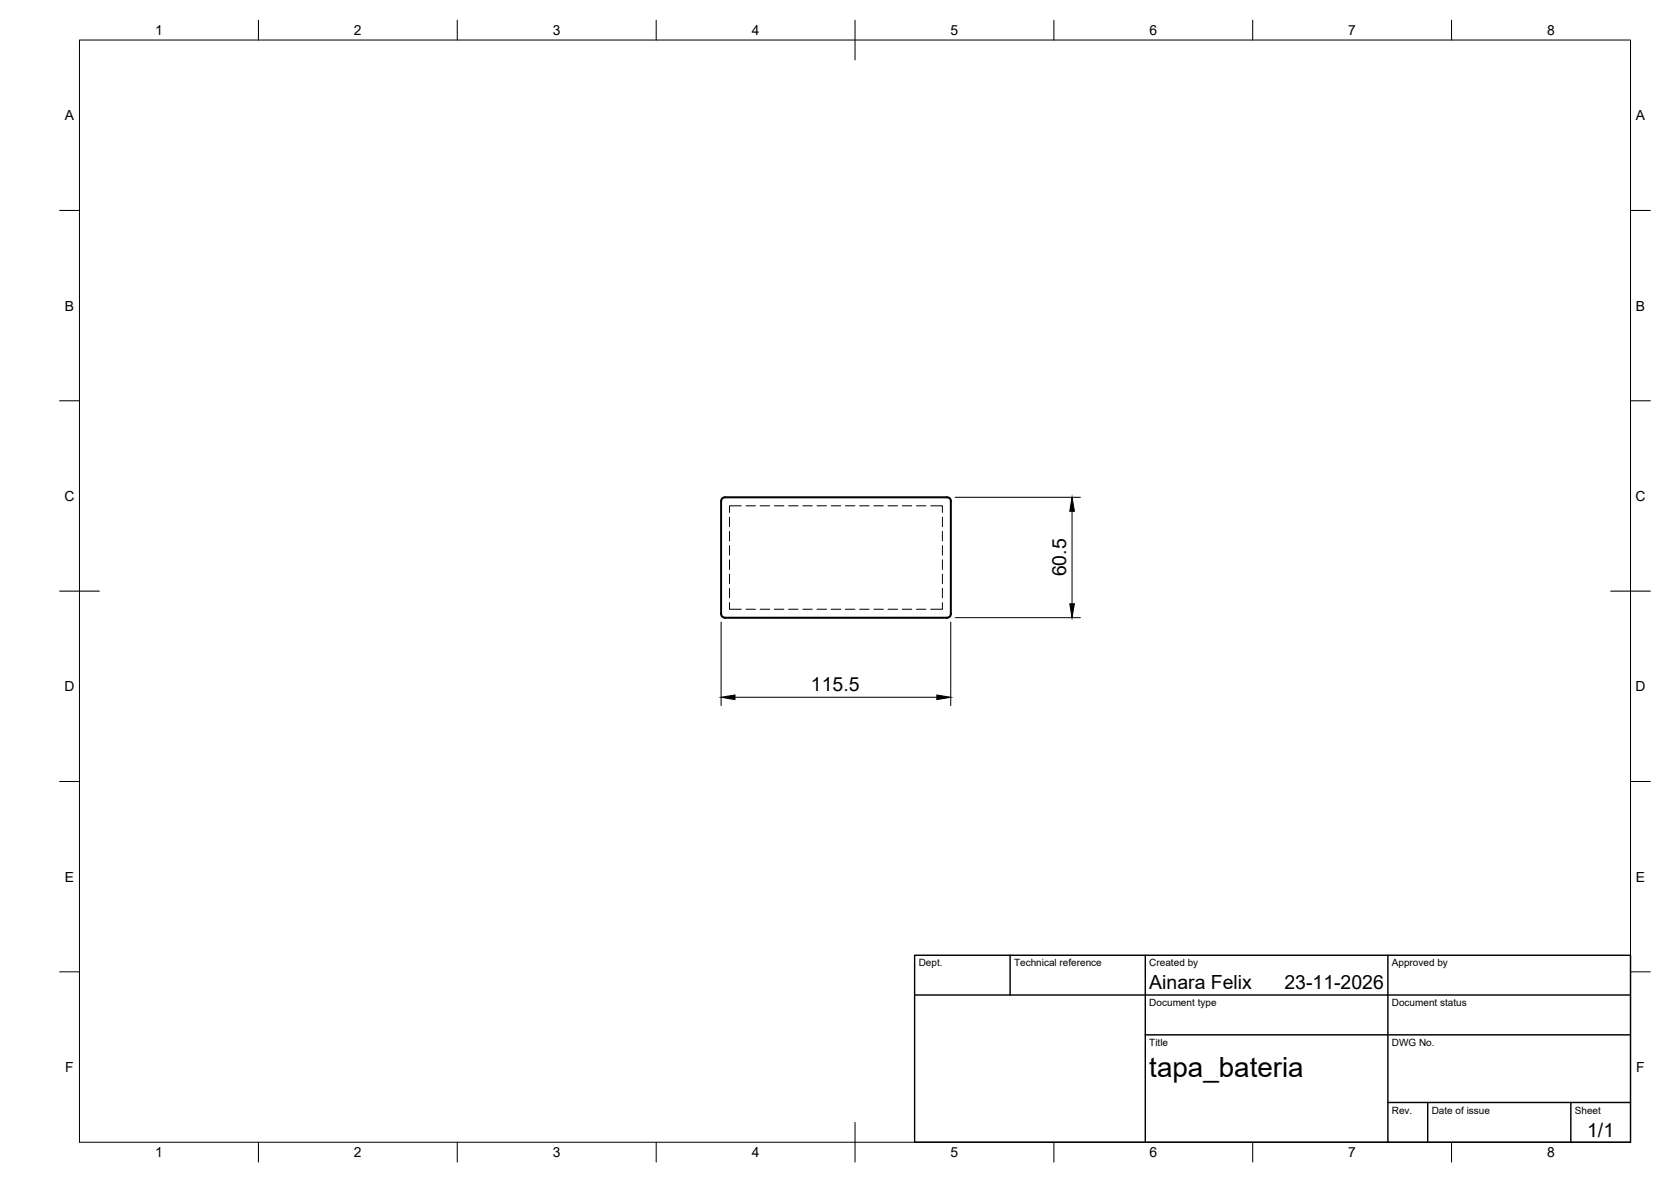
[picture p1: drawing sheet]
<svg xmlns="http://www.w3.org/2000/svg" width="420mm" height="297mm" viewBox="0 0 420 297" stroke-linecap="round" stroke-linejoin="round" font-family="sans-serif">
<!-- layer: Visible -->
<path d="M238.1 125h-55.8a1.01 1.01 0 0 0-1 1v28.2a1.01 1.01 0 0 0 1 1h55.8M238.1 125a1.01 1.01 0 0 1 1 1M239.1 126v28.2M239.1 154.2a1.01 1.01 0 0 1-1 1" fill="none" stroke="#000" stroke-width=".51"/>
<!-- layer: Hidden -->
<g fill="none" stroke="#000" stroke-width=".25">
<path d="M183.4 130v2.4M183.4 133.5v2.4M183.4 137.1v2.4M186.4 127.1h-3v1.7M187.6 127.1h2.3M191.1 127.1h2.4M194.7 127.1h2.4M198.3 127.1h2.4M201.9 127.1h2.3M205.4 127.1h2.4M209 127.1h2.4M212.6 127.1h2.4"/>
<path d="M216.2 127.1h2.3M219.7 127.1h2.4M223.3 127.1h2.4M226.9 127.1h2.4M230.4 127.1h2.4M234 127.1h3v1.7M237 130v2.4M237 133.5v2.4M237 137.1v2.4M183.4 151.4v1.7h3M183.4 140.7v2.4M183.4 144.3v2.4"/>
<path d="M183.4 147.9v2.3M187.6 153.1h2.3M191.1 153.1h2.4M194.7 153.1h2.4M198.3 153.1h2.4M201.9 153.1h2.3M205.4 153.1h2.4M209 153.1h2.4M212.6 153.1h2.4M216.2 153.1h2.3M219.7 153.1h2.4M223.3 153.1h2.4"/>
<path d="M226.9 153.1h2.4M230.4 153.1h2.4M237 151.4v1.7h-3M237 140.7v2.4M237 144.3v2.4M237 147.9v2.3"/>
</g>
<!-- layer: BORDER -->
<g fill="none" stroke="#000" stroke-width=".25">
<path d="M20 10.1h390v276.9h-390zM65 5.1v5M115 5.1v5M165 5.1v5M215 5.1v10M265 5.1v5M315 5.1v5M365 5.1v5M15 52.9h5M410 52.9h5M15 100.7h5M410 100.7h5"/>
<path d="M15 148.6h10M405 148.6h10M15 196.4h5M410 196.4h5M15 244.2h5M410 244.2h5M65 287v5M115 287v5M165 287v5M215 282.1v9.9M265 287v5M315 287v5"/>
<path d="M365 287v5"/>
</g>
<!-- layer: TITLEBLOCK -->
<path d="M230 240.1h180v46.9h-180zM230 250h180M254 240.1v9.9M288 240.1v46.9M349 240.1v46.9M288 260.1h122M349 277.1h61M359 277.1v9.9M395 277.1v9.9" fill="none" stroke="#000" stroke-width=".36"/>
<!-- layer: FD_Dimensions -->
<path d="M240.2 125h31.5M269.6 128.5v23.2M181.3 156.3v21M239.1 156.3v21M240.2 155.2h31.5M184.8 175.2h50.8" fill="none" stroke="#000" stroke-width=".25"/>
<path d="M269.6 125l.6 3.5h-1.2zM269 151.7h1.2l-.6 3.5zM181.3 175.2l3.5-.5v1.1zM235.6 174.7l3.5 .5-3.5 .6z" fill="#000" stroke="#000" stroke-width=".25"/>
<text font-size="7" x="289" y="270.6">tapa_bateria</text>
<g font-size="4.9">
<text x="268.1" y="144.9" transform="rotate(-90 268.1 144.9)">60.5</text>
<text x="203.9" y="173.8">115.5</text>
<text x="289" y="248.5">Ainara Felix</text>
<text x="323" y="248.5">23-11-2026</text>
<text x="399.1" y="285.7">1/1</text>
</g>
<g font-size="3.5">
<text x="39" y="8.8">1</text>
<text x="89" y="8.8">2</text>
<text x="139" y="8.8">3</text>
<text x="189" y="8.8">4</text>
<text x="239" y="8.8">5</text>
<text x="289" y="8.8">6</text>
<text x="339" y="8.8">7</text>
<text x="389" y="8.8">8</text>
<text x="16.3" y="30.2">A</text>
<text x="411.3" y="30.2">A</text>
<text x="16.3" y="78">B</text>
<text x="411.3" y="78">B</text>
<text x="16.2" y="125.9">C</text>
<text x="411.2" y="125.9">C</text>
<text x="16.2" y="173.7">D</text>
<text x="411.2" y="173.7">D</text>
<text x="16.3" y="221.6">E</text>
<text x="411.3" y="221.6">E</text>
<text x="16.4" y="269.4">F</text>
<text x="411.4" y="269.4">F</text>
<text x="39" y="290.8">1</text>
<text x="89" y="290.8">2</text>
<text x="139" y="290.8">3</text>
<text x="189" y="290.8">4</text>
<text x="239" y="290.8">5</text>
<text x="289" y="290.8">6</text>
<text x="339" y="290.8">7</text>
<text x="389" y="290.8">8</text>
</g>
<g font-size="2.5">
<text x="231" y="242.9">Dept.</text>
<text x="255" y="242.9">Technical reference</text>
<text x="289" y="242.9">Created by</text>
<text x="350" y="242.9">Approved by</text>
<text x="289" y="252.8">Document type</text>
<text x="350" y="252.8">Document status</text>
<text x="289" y="262.9">Title</text>
<text x="350" y="262.9">DWG No.</text>
<text x="350" y="279.9">Rev.</text>
<text x="360" y="279.9">Date of issue</text>
<text x="396" y="279.9">Sheet</text>
</g>
</svg>
